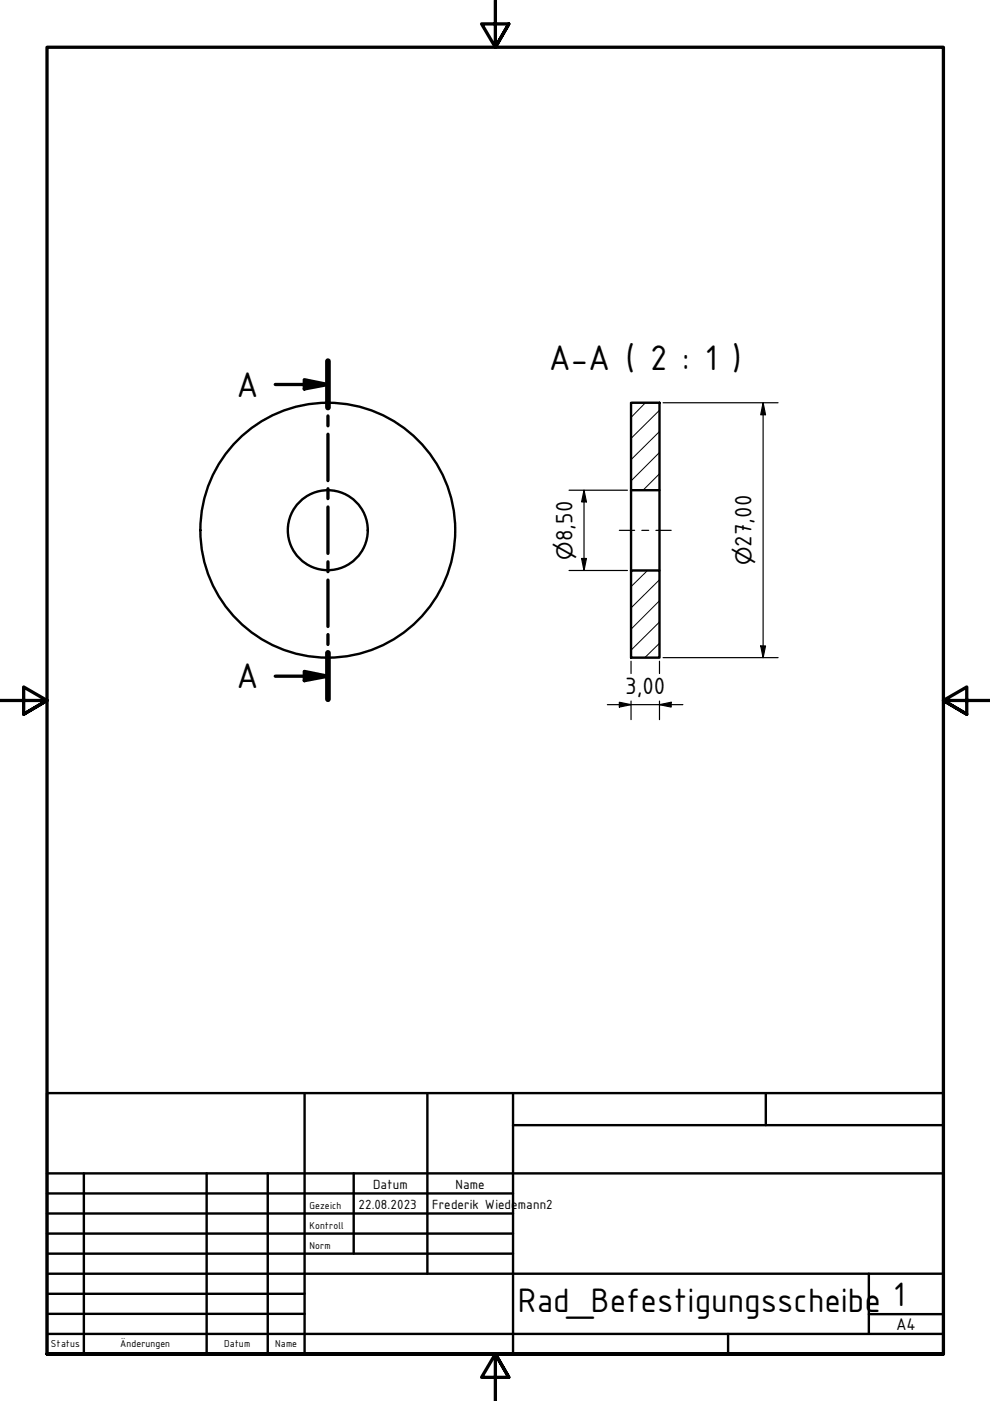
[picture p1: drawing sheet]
<svg xmlns="http://www.w3.org/2000/svg" width="210mm" height="297mm" viewBox="0 0 210 297" stroke-linecap="round" stroke-linejoin="round" font-family="sans-serif">
<!-- layer: Schraffur (ISO) -->
<path d="M136.8 85.4l-3 3.1M139.8 95.9l-6 6.1M139.8 91.5l-6 6M139.8 87l-6 5.9M139.8 100.4l-3.5 3.5M137.3 121l-3.5 3.4M139.8 136.4l-3.1 3M139.8 131.9l-6 5.9M139.8 127.4l-6 6M139.8 122.9l-6 6" fill="none" stroke="#000" stroke-width=".21"/>
<!-- layer: Sichtbar (ISO) -->
<g fill="none" stroke="#000" stroke-width=".51">
<path d="M133.8 85.4h6v18.5h-6zM133.8 103.9v17.1M139.8 103.9v17.1M133.8 121h6v18.4h-6z"/>
<circle cx="69.5" cy="112.4" r="8.5"/>
<circle cx="69.5" cy="112.4" r="27"/>
</g>
<!-- layer: Schnittlinie (ISO) -->
<g fill="none" stroke="#000" stroke-width=".7">
<path d="M69.5 76.6v9.8M58.4 81.5h11.1M64.5 80.5l5 1-5 1zM69.5 88.2v2.1M69.5 92.1v9.8M69.5 103.6v2.1M69.5 107.5v9.8M69.5 119.1v2.1M69.5 123v9.8M69.5 134.5v2.1M69.5 138.4v9.9M58.4 143.4h11.1"/>
<path d="M64.5 142.4l5 1-5 .9z"/>
</g>
<path d="M69.5 76.6v9.8M69.5 138.4v9.9" fill="none" stroke="#000" stroke-width="1.2"/>
<g fill="#000">
<path d="M64.5 80.5l5 1-5 1z" fill-rule="evenodd"/>
<path d="M64.5 142.4l5 1-5 .9z" fill-rule="evenodd"/>
</g>
<!-- layer: Rahmen (ISO) -->
<path d="M105 0v10l-2.9-4.9h5.8l-2.9 4.9 2.9-4.9M0 148.5h10l-5-2.8v5.7l5-2.9-5 2.9M210 148.5h-10l5-2.8v5.7l-5-2.9 5 2.9M10 287.1v-277.1h190v277.1h-190h190M107.9 292l-2.9-4.9 2.9 4.9h-5.8l2.9-4.9v9.9" fill="none" stroke="#000" stroke-width=".7"/>
<!-- layer: Titel (ISO) -->
<g fill="none" stroke="#000" stroke-width=".51">
<path d="M10 231.8h190v55.3h-190zM64.6 231.8v55.3M90.6 231.8v38.3M108.8 238.6h91.2M108.8 231.8v55.3M162.4 231.8v6.8M10 253h98.8M10 257.3h98.8M10 248.8h190M17.8 248.8v38.3M43.8 248.8v38.3M56.8 248.8v38.3"/>
<path d="M75 248.8v17M10 261.5h98.8M10 265.8h98.8M10 270.1h190M10 274.3h54.6M10 278.6h54.6M184.2 278.6h15.8M184.2 270.1v12.7M10 282.8h190M154.4 282.8v4.3"/>
</g>
<g fill="none" stroke="#000" stroke-width=".25">
<path d="M140.6 85.4h24.4M161.8 85.4l.5 2.5h-1zM161.8 85.4v54M120.6 103.9h12.4M123.3 118.4h1l-.5 2.6zM123.8 103.9l.5 2.5h-1zM123.8 103.9v17.1M120.6 121h12.4M140.6 139.4h24.4M161.3 137h1l-.5 2.4zM128.8 149.4h16M131.3 148.9l2.5 .5-2.5 .5z"/>
<path d="M133.8 140.2v2.6M133.8 148.6v4M139.8 149.4l2.5-.5v1zM139.8 140.2v2.6M139.8 148.6v4"/>
</g>
<g fill="#000">
<path d="M161.8 85.4l.5 2.5h-1z" fill-rule="evenodd"/>
<path d="M123.3 118.4h1l-.5 2.6z" fill-rule="evenodd"/>
<path d="M123.8 103.9l.5 2.5h-1z" fill-rule="evenodd"/>
<path d="M161.3 137h1l-.5 2.4z" fill-rule="evenodd"/>
<path d="M131.3 148.9l2.5 .5-2.5 .5z" fill-rule="evenodd"/>
<path d="M139.8 149.4l2.5-.5v1z" fill-rule="evenodd"/>
</g>
<!-- layer: Mittellinie (ISO) -->
<path d="M131.3 112.4h3.3M136.1 112.4h1.4M139.1 112.4h3.2" fill="none" stroke="#000" stroke-width=".25"/>
<g font-size="8.1">
<text x="116.3" y="78.5">A-A ( 2 : 1 )</text>
<text x="50.2" y="84.1">A</text>
<text x="50.2" y="146">A</text>
</g>
<text font-size="7.7" x="109.8" y="278.2">Rad_Befestigungsscheibe 1</text>
<g font-size="5.4">
<text x="121.3" y="114.7" transform="rotate(-90 121.3 114.7)">8,50</text>
<text x="159.3" y="116" transform="rotate(-90 159.3 116)">27,00</text>
<text x="132.5" y="147.1">3,00</text>
</g>
<g font-size="4.6">
<text x="121.3" y="118.7" transform="rotate(-90 121.3 118.7)">⌀</text>
<text x="159.3" y="119.9" transform="rotate(-90 159.3 119.9)">⌀</text>
</g>
<text font-size="3.9" x="190" y="282">A4</text>
<g font-size="3">
<text x="76" y="256.3">22.08.2023</text>
<text x="79.1" y="252">Datum</text>
<text x="91.6" y="256.3">Frederik Wiedemann2</text>
<text x="96.6" y="252">Name</text>
</g>
<g font-size="2.3">
<text x="65.6" y="256.3">Gezeich</text>
<text x="65.6" y="260.5">Kontroll</text>
<text x="65.6" y="264.8">Norm</text>
<text x="10.8" y="285.7">Status</text>
<text x="25.5" y="285.7">Änderungen</text>
<text x="47.5" y="285.7">Datum</text>
<text x="58.4" y="285.7">Name</text>
</g>
</svg>
